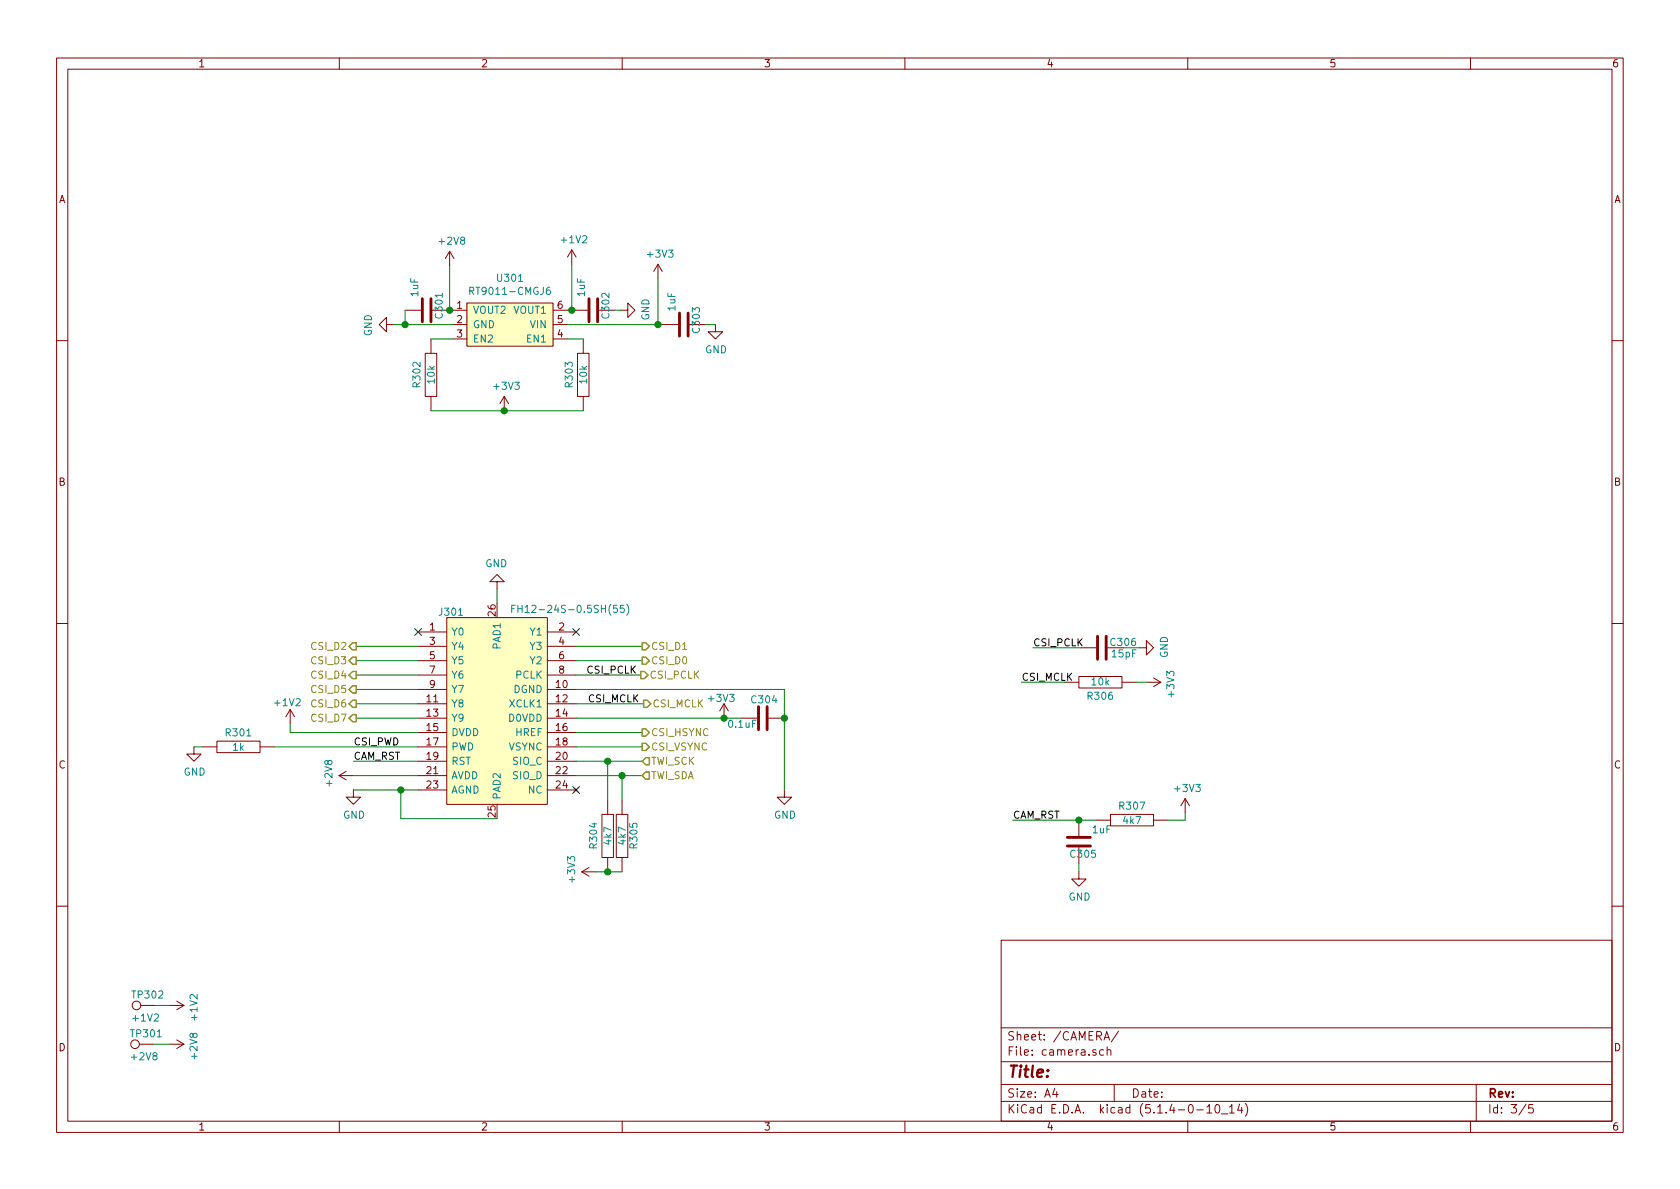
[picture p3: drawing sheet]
EESchema Schematic File Version 4
LIBS:main-board-cache
EELAYER 30 0
EELAYER END
$Descr A4 11693 8268
encoding utf-8
Sheet 3 5
Title ""
Date ""
Rev ""
Comp ""
Comment1 ""
Comment2 ""
Comment3 ""
Comment4 ""
$EndDescr
Wire Wire Line
	2910 4490 2480 4490
Wire Wire Line
	2910 4590 2480 4590
Wire Wire Line
	2910 4690 2480 4690
Wire Wire Line
	2910 4790 2480 4790
Wire Wire Line
	2910 4890 2480 4890
Wire Wire Line
	2910 4990 2480 4990
Wire Wire Line
	2910 5290 2460 5290
Wire Wire Line
	2910 5390 2460 5390
Wire Wire Line
	2910 5490 2790 5490
NoConn ~ 2910 4390
NoConn ~ 4010 4390
Text Label 4080 4690 0    50   ~ 0
CSI_PCLK
$Comp
L Device:C C306
U 1 1
P 7670 4500
F 0 "C306" V 7630 4550 50  0000 L CNN
F 1 "15pF" V 7710 4560 50  0000 L CNN
F 2 "Capacitor_SMD:C_0805_2012Metric_Pad1.15x1.40mm_HandSolder" H 7708 4350 50  0001 C CNN
F 3 "~" H 7670 4500 50  0001 C CNN
F 4 "C1794" H 7670 4500 50  0001 C CNN "LCSC"
	1    7670 4500
	0    1    1    0   
$EndComp
$Comp
L power:GND #PWR0317
U 1 1
P 5460 5490
F 0 "#PWR0317" H 5460 5240 50  0001 C CNN
F 1 "GND" H 5465 5317 50  0000 C CNN
F 2 "" H 5460 5490 50  0001 C CNN
F 3 "" H 5460 5490 50  0001 C CNN
	1    5460 5490
	1    0    0    -1  
$EndComp
$Comp
L power:+3V3 #PWR0316
U 1 1
P 5040 4990
F 0 "#PWR0316" H 5040 4840 50  0001 C CNN
F 1 "+3V3" H 5020 5130 50  0000 C CNN
F 2 "" H 5040 4990 50  0001 C CNN
F 3 "" H 5040 4990 50  0001 C CNN
	1    5040 4990
	1    0    0    -1  
$EndComp
$Comp
L Device:C C304
U 1 1
P 5310 4990
F 0 "C304" V 5180 4900 50  0000 L CNN
F 1 "0.1uF" V 5350 4740 50  0000 L CNN
F 2 "Capacitor_SMD:C_0805_2012Metric_Pad1.15x1.40mm_HandSolder" H 5348 4840 50  0001 C CNN
F 3 "~" H 5310 4990 50  0001 C CNN
F 4 "C1790" H 5310 4990 50  0001 C CNN "LCSC"
	1    5310 4990
	0    1    1    0   
$EndComp
Connection ~ 5040 4990
Wire Wire Line
	5040 4990 5160 4990
Connection ~ 5460 4990
Wire Wire Line
	5460 4990 5460 5490
$Comp
L power:+1V2 #PWR0304
U 1 1
P 2020 5030
F 0 "#PWR0304" H 2020 4880 50  0001 C CNN
F 1 "+1V2" H 2000 5180 50  0000 C CNN
F 2 "" H 2020 5030 50  0001 C CNN
F 3 "" H 2020 5030 50  0001 C CNN
	1    2020 5030
	1    0    0    -1  
$EndComp
$Comp
L pspice:R R301
U 1 1
P 1660 5190
F 0 "R301" V 1560 5190 50  0000 C CNN
F 1 "1k" V 1660 5190 50  0000 C CNN
F 2 "Resistor_SMD:R_0805_2012Metric_Pad1.15x1.40mm_HandSolder" H 1660 5190 50  0001 C CNN
F 3 "~" H 1660 5190 50  0001 C CNN
F 4 "C79496" H 1660 5190 50  0001 C CNN "LCSC"
	1    1660 5190
	0    1    1    0   
$EndComp
$Comp
L power:GND #PWR0303
U 1 1
P 1350 5190
F 0 "#PWR0303" H 1350 4940 50  0001 C CNN
F 1 "GND" H 1355 5017 50  0000 C CNN
F 2 "" H 1350 5190 50  0001 C CNN
F 3 "" H 1350 5190 50  0001 C CNN
	1    1350 5190
	1    0    0    -1  
$EndComp
Wire Wire Line
	1350 5190 1410 5190
Text Label 2460 5290 0    50   ~ 0
CAM_RST
$Comp
L power:+2V8 #PWR0305
U 1 1
P 2460 5390
F 0 "#PWR0305" H 2460 5240 50  0001 C CNN
F 1 "+2V8" H 2475 5563 50  0000 C CNN
F 2 "" H 2460 5390 50  0001 C CNN
F 3 "" H 2460 5390 50  0001 C CNN
	1    2460 5390
	0    -1   -1   0   
$EndComp
$Comp
L power:GND #PWR0306
U 1 1
P 2460 5490
F 0 "#PWR0306" H 2460 5240 50  0001 C CNN
F 1 "GND" H 2465 5317 50  0000 C CNN
F 2 "" H 2460 5490 50  0001 C CNN
F 3 "" H 2460 5490 50  0001 C CNN
	1    2460 5490
	1    0    0    -1  
$EndComp
NoConn ~ 4010 5490
Wire Wire Line
	4010 4590 4470 4590
Wire Wire Line
	4010 5390 4330 5390
Wire Wire Line
	4010 4490 4470 4490
Wire Wire Line
	4010 5290 4230 5290
Wire Wire Line
	4010 5190 4470 5190
Wire Wire Line
	4010 5090 4470 5090
Wire Wire Line
	4010 4990 5040 4990
$Comp
L water-lib:FH12-24S-0.5SH(55) J301
U 1 1
P 3460 4940
F 0 "J301" H 3140 5630 50  0000 C CNN
F 1 "FH12-24S-0.5SH(55)" H 3970 5650 50  0000 C CNN
F 2 "water-lib:FH12-24S-0.5SH(55)" H 4210 5040 50  0001 L CNN
F 3 "https://datasheet.lcsc.com/szlcsc/Hirose-HRS-FH12-24S-0-5SH-55_C202112.pdf" H 4210 4940 50  0001 L CNN
F 4 "HIROSE(HRS) - FH12-24S-0.5SH(55) - SOCKET FFC/FPC, ZIF, 0.5MM, 24WAY" H 4210 4840 50  0001 L CNN "Description"
F 5 "C202112" H 4210 4640 50  0001 L CNN "LCSC Part Number"
F 6 "https://lcsc.com/product-detail/FFC-FPC-Connectors_Hirose_FH12-24S-0-5SH-55_Hirose-HRS-FH12-24S-0-5SH-55_C202112.html" H 4210 4540 50  0001 L CNN "LCSC Price/Stock"
F 7 "Hirose" H 4210 4440 50  0001 L CNN "Manufacturer_Name"
F 8 "FH12-24S-0.5SH(55)" H 4210 4340 50  0001 L CNN "Manufacturer_Part_Number"
F 9 "C202112" H 3460 4940 50  0001 C CNN "LCSC"
	1    3460 4940
	1    0    0    -1  
$EndComp
Wire Wire Line
	3460 5690 2790 5690
Wire Wire Line
	2790 5690 2790 5490
Connection ~ 2790 5490
Wire Wire Line
	2790 5490 2460 5490
Text Label 2460 5190 0    50   ~ 0
CSI_PWD
$Comp
L pspice:R R?
U 1 1
P 7880 5700
AR Path="/5DD7D853" Ref="R?"  Part="1" 
AR Path="/5DD3B631/5DD7D853" Ref="R307"  Part="1" 
F 0 "R307" V 7780 5700 50  0000 C CNN
F 1 "4k7" V 7880 5700 50  0000 C CNN
F 2 "Resistor_SMD:R_0805_2012Metric_Pad1.15x1.40mm_HandSolder" H 7880 5700 50  0001 C CNN
F 3 "~" H 7880 5700 50  0001 C CNN
F 4 "C336873" H 7880 5700 50  0001 C CNN "LCSC"
	1    7880 5700
	0    1    1    0   
$EndComp
$Comp
L power:+3V3 #PWR?
U 1 1
P 8250 5650
AR Path="/5DD7D859" Ref="#PWR?"  Part="1" 
AR Path="/5DD3B631/5DD7D859" Ref="#PWR0321"  Part="1" 
F 0 "#PWR0321" H 8250 5500 50  0001 C CNN
F 1 "+3V3" H 8265 5823 50  0000 C CNN
F 2 "" H 8250 5650 50  0001 C CNN
F 3 "" H 8250 5650 50  0001 C CNN
	1    8250 5650
	1    0    0    -1  
$EndComp
$Comp
L Device:C C?
U 1 1
P 7510 5850
AR Path="/5DD7D860" Ref="C?"  Part="1" 
AR Path="/5DD3B631/5DD7D860" Ref="C305"  Part="1" 
F 0 "C305" H 7380 5940 50  0000 L CNN
F 1 "1uF" H 7280 5770 50  0000 L CNN
F 2 "Capacitor_SMD:C_0805_2012Metric_Pad1.15x1.40mm_HandSolder" H 7548 5700 50  0001 C CNN
F 3 "~" H 7510 5850 50  0001 C CNN
F 4 "C24123" H 7510 5850 50  0001 C CNN "LCSC"
	1    7510 5850
	-1   0    0    1   
$EndComp
$Comp
L power:GND #PWR?
U 1 1
P 7510 6060
AR Path="/5DD7D866" Ref="#PWR?"  Part="1" 
AR Path="/5DD3B631/5DD7D866" Ref="#PWR0318"  Part="1" 
F 0 "#PWR0318" H 7510 5810 50  0001 C CNN
F 1 "GND" H 7515 5887 50  0000 C CNN
F 2 "" H 7510 6060 50  0001 C CNN
F 3 "" H 7510 6060 50  0001 C CNN
	1    7510 6060
	1    0    0    -1  
$EndComp
Wire Wire Line
	7630 5700 7510 5700
Connection ~ 7510 5700
Wire Wire Line
	7510 5700 7050 5700
Wire Wire Line
	7510 6060 7510 6000
Wire Wire Line
	8130 5700 8250 5700
Wire Wire Line
	8250 5700 8250 5650
Text Label 7050 5700 0    50   ~ 0
CAM_RST
$Comp
L water-lib:RT9011-CMGJ6 U?
U 1 1
P 3550 2250
AR Path="/5DD906DA" Ref="U?"  Part="1" 
AR Path="/5DD3B631/5DD906DA" Ref="U301"  Part="1" 
F 0 "U301" H 3550 2575 50  0000 C CNN
F 1 "RT9011-CMGJ6" H 3550 2484 50  0000 C CNN
F 2 "Package_TO_SOT_SMD:SOT-23-6_Handsoldering" H 3550 1950 50  0001 C CNN
F 3 "https://datasheet.lcsc.com/szlcsc/Richtek-Tech-RT9011-CMGJ6_C131424.pdf" H 3350 2200 50  0001 C CNN
F 4 "C131424" H 3550 2050 50  0001 C CNN "LCSC"
	1    3550 2250
	1    0    0    -1  
$EndComp
$Comp
L Device:C C?
U 1 1
P 4760 2250
AR Path="/5DD906E1" Ref="C?"  Part="1" 
AR Path="/5DD3B631/5DD906E1" Ref="C303"  Part="1" 
F 0 "C303" H 4630 2340 50  0000 L CNN
F 1 "1uF" H 4530 2170 50  0000 L CNN
F 2 "Capacitor_SMD:C_0805_2012Metric_Pad1.15x1.40mm_HandSolder" H 4798 2100 50  0001 C CNN
F 3 "~" H 4760 2250 50  0001 C CNN
F 4 "C24123" H 4760 2250 50  0001 C CNN "LCSC"
	1    4760 2250
	0    1    1    0   
$EndComp
$Comp
L power:+3V3 #PWR?
U 1 1
P 4580 1930
AR Path="/5DD906E7" Ref="#PWR?"  Part="1" 
AR Path="/5DD3B631/5DD906E7" Ref="#PWR0314"  Part="1" 
F 0 "#PWR0314" H 4580 1780 50  0001 C CNN
F 1 "+3V3" H 4595 2103 50  0000 C CNN
F 2 "" H 4580 1930 50  0001 C CNN
F 3 "" H 4580 1930 50  0001 C CNN
	1    4580 1930
	1    0    0    -1  
$EndComp
$Comp
L power:GND #PWR?
U 1 1
P 4980 2250
AR Path="/5DD906ED" Ref="#PWR?"  Part="1" 
AR Path="/5DD3B631/5DD906ED" Ref="#PWR0315"  Part="1" 
F 0 "#PWR0315" H 4980 2000 50  0001 C CNN
F 1 "GND" H 4985 2077 50  0000 C CNN
F 2 "" H 4980 2250 50  0001 C CNN
F 3 "" H 4980 2250 50  0001 C CNN
	1    4980 2250
	1    0    0    -1  
$EndComp
Wire Wire Line
	3950 2250 4580 2250
Wire Wire Line
	4580 1930 4580 2250
Connection ~ 4580 2250
Wire Wire Line
	4580 2250 4610 2250
Wire Wire Line
	4910 2250 4980 2250
$Comp
L pspice:R R?
U 1 1
P 3000 2600
AR Path="/5DD906F9" Ref="R?"  Part="1" 
AR Path="/5DD3B631/5DD906F9" Ref="R302"  Part="1" 
F 0 "R302" V 2900 2600 50  0000 C CNN
F 1 "10k" V 3000 2600 50  0000 C CNN
F 2 "Resistor_SMD:R_0805_2012Metric_Pad1.15x1.40mm_HandSolder" H 3000 2600 50  0001 C CNN
F 3 "~" H 3000 2600 50  0001 C CNN
F 4 "C180849" H 3000 2600 50  0001 C CNN "LCSC"
	1    3000 2600
	1    0    0    -1  
$EndComp
$Comp
L pspice:R R?
U 1 1
P 4060 2600
AR Path="/5DD90700" Ref="R?"  Part="1" 
AR Path="/5DD3B631/5DD90700" Ref="R303"  Part="1" 
F 0 "R303" V 3960 2600 50  0000 C CNN
F 1 "10k" V 4060 2600 50  0000 C CNN
F 2 "Resistor_SMD:R_0805_2012Metric_Pad1.15x1.40mm_HandSolder" H 4060 2600 50  0001 C CNN
F 3 "~" H 4060 2600 50  0001 C CNN
F 4 "C180849" H 4060 2600 50  0001 C CNN "LCSC"
	1    4060 2600
	1    0    0    -1  
$EndComp
$Comp
L power:+3V3 #PWR?
U 1 1
P 3510 2850
AR Path="/5DD90706" Ref="#PWR?"  Part="1" 
AR Path="/5DD3B631/5DD90706" Ref="#PWR0310"  Part="1" 
F 0 "#PWR0310" H 3510 2700 50  0001 C CNN
F 1 "+3V3" H 3525 3023 50  0000 C CNN
F 2 "" H 3510 2850 50  0001 C CNN
F 3 "" H 3510 2850 50  0001 C CNN
	1    3510 2850
	1    0    0    -1  
$EndComp
Wire Wire Line
	3000 2850 3510 2850
Wire Wire Line
	3950 2350 4060 2350
Wire Wire Line
	3150 2350 3000 2350
Connection ~ 3510 2850
Wire Wire Line
	3510 2850 4060 2850
$Comp
L power:GND #PWR?
U 1 1
P 2740 2250
AR Path="/5DD90711" Ref="#PWR?"  Part="1" 
AR Path="/5DD3B631/5DD90711" Ref="#PWR0307"  Part="1" 
F 0 "#PWR0307" H 2740 2000 50  0001 C CNN
F 1 "GND" H 2745 2077 50  0000 C CNN
F 2 "" H 2740 2250 50  0001 C CNN
F 3 "" H 2740 2250 50  0001 C CNN
	1    2740 2250
	0    1    1    0   
$EndComp
Wire Wire Line
	2740 2250 2820 2250
$Comp
L Device:C C?
U 1 1
P 4130 2150
AR Path="/5DD90719" Ref="C?"  Part="1" 
AR Path="/5DD3B631/5DD90719" Ref="C302"  Part="1" 
F 0 "C302" H 4000 2240 50  0000 L CNN
F 1 "1uF" H 3900 2070 50  0000 L CNN
F 2 "Capacitor_SMD:C_0805_2012Metric_Pad1.15x1.40mm_HandSolder" H 4168 2000 50  0001 C CNN
F 3 "~" H 4130 2150 50  0001 C CNN
F 4 "C24123" H 4130 2150 50  0001 C CNN "LCSC"
	1    4130 2150
	0    1    1    0   
$EndComp
$Comp
L Device:C C?
U 1 1
P 2970 2150
AR Path="/5DD90720" Ref="C?"  Part="1" 
AR Path="/5DD3B631/5DD90720" Ref="C301"  Part="1" 
F 0 "C301" H 2840 2240 50  0000 L CNN
F 1 "1uF" H 2740 2070 50  0000 L CNN
F 2 "Capacitor_SMD:C_0805_2012Metric_Pad1.15x1.40mm_HandSolder" H 3008 2000 50  0001 C CNN
F 3 "~" H 2970 2150 50  0001 C CNN
F 4 "C24123" H 2970 2150 50  0001 C CNN "LCSC"
	1    2970 2150
	0    1    1    0   
$EndComp
Wire Wire Line
	2820 2150 2820 2250
Connection ~ 2820 2250
Wire Wire Line
	2820 2250 3150 2250
Wire Wire Line
	3950 2150 3980 2150
$Comp
L power:GND #PWR?
U 1 1
P 4320 2150
AR Path="/5DD9072A" Ref="#PWR?"  Part="1" 
AR Path="/5DD3B631/5DD9072A" Ref="#PWR0313"  Part="1" 
F 0 "#PWR0313" H 4320 1900 50  0001 C CNN
F 1 "GND" H 4325 1977 50  0000 C CNN
F 2 "" H 4320 2150 50  0001 C CNN
F 3 "" H 4320 2150 50  0001 C CNN
	1    4320 2150
	0    -1   -1   0   
$EndComp
Wire Wire Line
	4280 2150 4320 2150
Wire Wire Line
	3980 2150 3980 1830
Connection ~ 3980 2150
Wire Wire Line
	3130 2150 3130 1840
Wire Wire Line
	3120 2150 3130 2150
Connection ~ 3130 2150
Wire Wire Line
	3130 2150 3150 2150
$Comp
L power:+1V2 #PWR?
U 1 1
P 3980 1830
AR Path="/5DD90737" Ref="#PWR?"  Part="1" 
AR Path="/5DD3B631/5DD90737" Ref="#PWR0311"  Part="1" 
F 0 "#PWR0311" H 3980 1680 50  0001 C CNN
F 1 "+1V2" H 3995 2003 50  0000 C CNN
F 2 "" H 3980 1830 50  0001 C CNN
F 3 "" H 3980 1830 50  0001 C CNN
	1    3980 1830
	1    0    0    -1  
$EndComp
$Comp
L power:+2V8 #PWR?
U 1 1
P 3130 1840
AR Path="/5DD9073D" Ref="#PWR?"  Part="1" 
AR Path="/5DD3B631/5DD9073D" Ref="#PWR0308"  Part="1" 
F 0 "#PWR0308" H 3130 1690 50  0001 C CNN
F 1 "+2V8" H 3145 2013 50  0000 C CNN
F 2 "" H 3130 1840 50  0001 C CNN
F 3 "" H 3130 1840 50  0001 C CNN
	1    3130 1840
	1    0    0    -1  
$EndComp
Text HLabel 2480 4490 0    50   Output ~ 0
CSI_D2
Text HLabel 2480 4590 0    50   Output ~ 0
CSI_D3
Text HLabel 2480 4690 0    50   Output ~ 0
CSI_D4
Text HLabel 2480 4790 0    50   Output ~ 0
CSI_D5
Text HLabel 2480 4890 0    50   Output ~ 0
CSI_D6
Text HLabel 2480 4990 0    50   Output ~ 0
CSI_D7
Wire Wire Line
	2020 5090 2020 5030
Wire Wire Line
	2020 5090 2910 5090
Wire Wire Line
	1910 5190 2910 5190
$Comp
L power:GND #PWR0309
U 1 1
P 3460 4090
F 0 "#PWR0309" H 3460 3840 50  0001 C CNN
F 1 "GND" H 3465 3917 50  0000 C CNN
F 2 "" H 3460 4090 50  0001 C CNN
F 3 "" H 3460 4090 50  0001 C CNN
	1    3460 4090
	-1   0    0    1   
$EndComp
Wire Wire Line
	3460 4090 3460 4190
Text HLabel 4470 4490 2    50   Output ~ 0
CSI_D1
Text HLabel 4470 4590 2    50   Output ~ 0
CSI_D0
Wire Wire Line
	4010 4790 5460 4790
Wire Wire Line
	5460 4790 5460 4990
Text HLabel 4480 4890 2    50   Output ~ 0
CSI_MCLK
Wire Wire Line
	7820 4500 7930 4500
Text HLabel 4470 5090 2    50   Output ~ 0
CSI_HSYNC
Text HLabel 4470 5190 2    50   Output ~ 0
CSI_VSYNC
$Comp
L pspice:R R?
U 1 1
P 4230 5810
AR Path="/5DDC2A6B" Ref="R?"  Part="1" 
AR Path="/5DD3B631/5DDC2A6B" Ref="R304"  Part="1" 
F 0 "R304" V 4130 5810 50  0000 C CNN
F 1 "4k7" V 4230 5810 50  0000 C CNN
F 2 "Resistor_SMD:R_0805_2012Metric_Pad1.15x1.40mm_HandSolder" H 4230 5810 50  0001 C CNN
F 3 "~" H 4230 5810 50  0001 C CNN
F 4 "C336873" H 4230 5810 50  0001 C CNN "LCSC"
	1    4230 5810
	1    0    0    -1  
$EndComp
$Comp
L pspice:R R?
U 1 1
P 4330 5810
AR Path="/5DDC2A72" Ref="R?"  Part="1" 
AR Path="/5DD3B631/5DDC2A72" Ref="R305"  Part="1" 
F 0 "R305" V 4410 5810 50  0000 C CNN
F 1 "4k7" V 4330 5810 50  0000 C CNN
F 2 "Resistor_SMD:R_0805_2012Metric_Pad1.15x1.40mm_HandSolder" H 4330 5810 50  0001 C CNN
F 3 "~" H 4330 5810 50  0001 C CNN
F 4 "C336873" H 4330 5810 50  0001 C CNN "LCSC"
	1    4330 5810
	1    0    0    -1  
$EndComp
$Comp
L power:+3V3 #PWR?
U 1 1
P 4150 6060
AR Path="/5DDC2A78" Ref="#PWR?"  Part="1" 
AR Path="/5DD3B631/5DDC2A78" Ref="#PWR0312"  Part="1" 
F 0 "#PWR0312" H 4150 5910 50  0001 C CNN
F 1 "+3V3" H 4165 6233 50  0000 C CNN
F 2 "" H 4150 6060 50  0001 C CNN
F 3 "" H 4150 6060 50  0001 C CNN
	1    4150 6060
	0    -1   -1   0   
$EndComp
Wire Wire Line
	4330 6060 4230 6060
Connection ~ 4230 6060
Wire Wire Line
	4230 6060 4150 6060
Text HLabel 4470 5290 2    50   Input ~ 0
TWI_SCK
Text HLabel 4470 5390 2    50   Input ~ 0
TWI_SDA
Wire Wire Line
	4230 5560 4230 5290
Connection ~ 4230 5290
Wire Wire Line
	4230 5290 4470 5290
Wire Wire Line
	4330 5560 4330 5390
Connection ~ 4330 5390
Wire Wire Line
	4330 5390 4470 5390
$Comp
L pspice:R R?
U 1 1
P 7660 4740
AR Path="/5DDE02A0" Ref="R?"  Part="1" 
AR Path="/5DD3B631/5DDE02A0" Ref="R306"  Part="1" 
F 0 "R306" V 7560 4740 50  0000 C CNN
F 1 "10k" V 7660 4740 50  0000 C CNN
F 2 "Resistor_SMD:R_0805_2012Metric_Pad1.15x1.40mm_HandSolder" H 7660 4740 50  0001 C CNN
F 3 "~" H 7660 4740 50  0001 C CNN
F 4 "C180849" H 7660 4740 50  0001 C CNN "LCSC"
	1    7660 4740
	0    -1   -1   0   
$EndComp
$Comp
L power:+3V3 #PWR?
U 1 1
P 7980 4740
AR Path="/5DDE02A6" Ref="#PWR?"  Part="1" 
AR Path="/5DD3B631/5DDE02A6" Ref="#PWR0320"  Part="1" 
F 0 "#PWR0320" H 7980 4590 50  0001 C CNN
F 1 "+3V3" H 7995 4913 50  0000 C CNN
F 2 "" H 7980 4740 50  0001 C CNN
F 3 "" H 7980 4740 50  0001 C CNN
	1    7980 4740
	0    1    1    0   
$EndComp
Wire Wire Line
	4010 4890 4480 4890
Wire Wire Line
	7910 4740 7980 4740
Wire Wire Line
	7110 4740 7410 4740
Text Label 7110 4740 0    50   ~ 0
CSI_MCLK
Text Label 4090 4890 0    50   ~ 0
CSI_MCLK
$Comp
L power:GND #PWR0319
U 1 1
P 7930 4500
F 0 "#PWR0319" H 7930 4250 50  0001 C CNN
F 1 "GND" H 7935 4327 50  0000 C CNN
F 2 "" H 7930 4500 50  0001 C CNN
F 3 "" H 7930 4500 50  0001 C CNN
	1    7930 4500
	0    -1   -1   0   
$EndComp
Wire Wire Line
	7520 4500 7190 4500
Text Label 7190 4500 0    50   ~ 0
CSI_PCLK
Wire Wire Line
	4010 4690 4460 4690
Text HLabel 4460 4690 2    50   Output ~ 0
CSI_PCLK
$Comp
L Connector:TestPoint TP?
U 1 1
P 1080 6990
AR Path="/5DA9DAA1" Ref="TP?"  Part="1" 
AR Path="/5DD3B631/5DA9DAA1" Ref="TP302"  Part="1" 
F 0 "TP302" V 1150 7160 50  0000 R CNN
F 1 "+1V2" V 990 7160 50  0000 R CNN
F 2 "TestPoint:TestPoint_Pad_D1.0mm" H 1280 6990 50  0001 C CNN
F 3 "~" H 1280 6990 50  0001 C CNN
	1    1080 6990
	0    -1   -1   0   
$EndComp
$Comp
L power:+1V2 #PWR?
U 1 1
P 1180 6990
AR Path="/5DA9DAA7" Ref="#PWR?"  Part="1" 
AR Path="/5DD3B631/5DA9DAA7" Ref="#PWR0301"  Part="1" 
F 0 "#PWR0301" H 1180 6840 50  0001 C CNN
F 1 "+1V2" H 1195 7163 50  0000 C CNN
F 2 "" H 1180 6990 50  0001 C CNN
F 3 "" H 1180 6990 50  0001 C CNN
	1    1180 6990
	0    1    1    0   
$EndComp
$Comp
L Connector:TestPoint TP?
U 1 1
P 1070 7260
AR Path="/5DA9DAAD" Ref="TP?"  Part="1" 
AR Path="/5DD3B631/5DA9DAAD" Ref="TP301"  Part="1" 
F 0 "TP301" V 1140 7430 50  0000 R CNN
F 1 "+2V8" V 980 7430 50  0000 R CNN
F 2 "TestPoint:TestPoint_Pad_D1.0mm" H 1270 7260 50  0001 C CNN
F 3 "~" H 1270 7260 50  0001 C CNN
	1    1070 7260
	0    -1   -1   0   
$EndComp
$Comp
L power:+2V8 #PWR?
U 1 1
P 1180 7260
AR Path="/5DA9DAB3" Ref="#PWR?"  Part="1" 
AR Path="/5DD3B631/5DA9DAB3" Ref="#PWR0302"  Part="1" 
F 0 "#PWR0302" H 1180 7110 50  0001 C CNN
F 1 "+2V8" H 1195 7433 50  0000 C CNN
F 2 "" H 1180 7260 50  0001 C CNN
F 3 "" H 1180 7260 50  0001 C CNN
	1    1180 7260
	0    1    1    0   
$EndComp
Wire Wire Line
	1080 6990 1180 6990
Wire Wire Line
	1070 7260 1180 7260
$EndSCHEMATC
